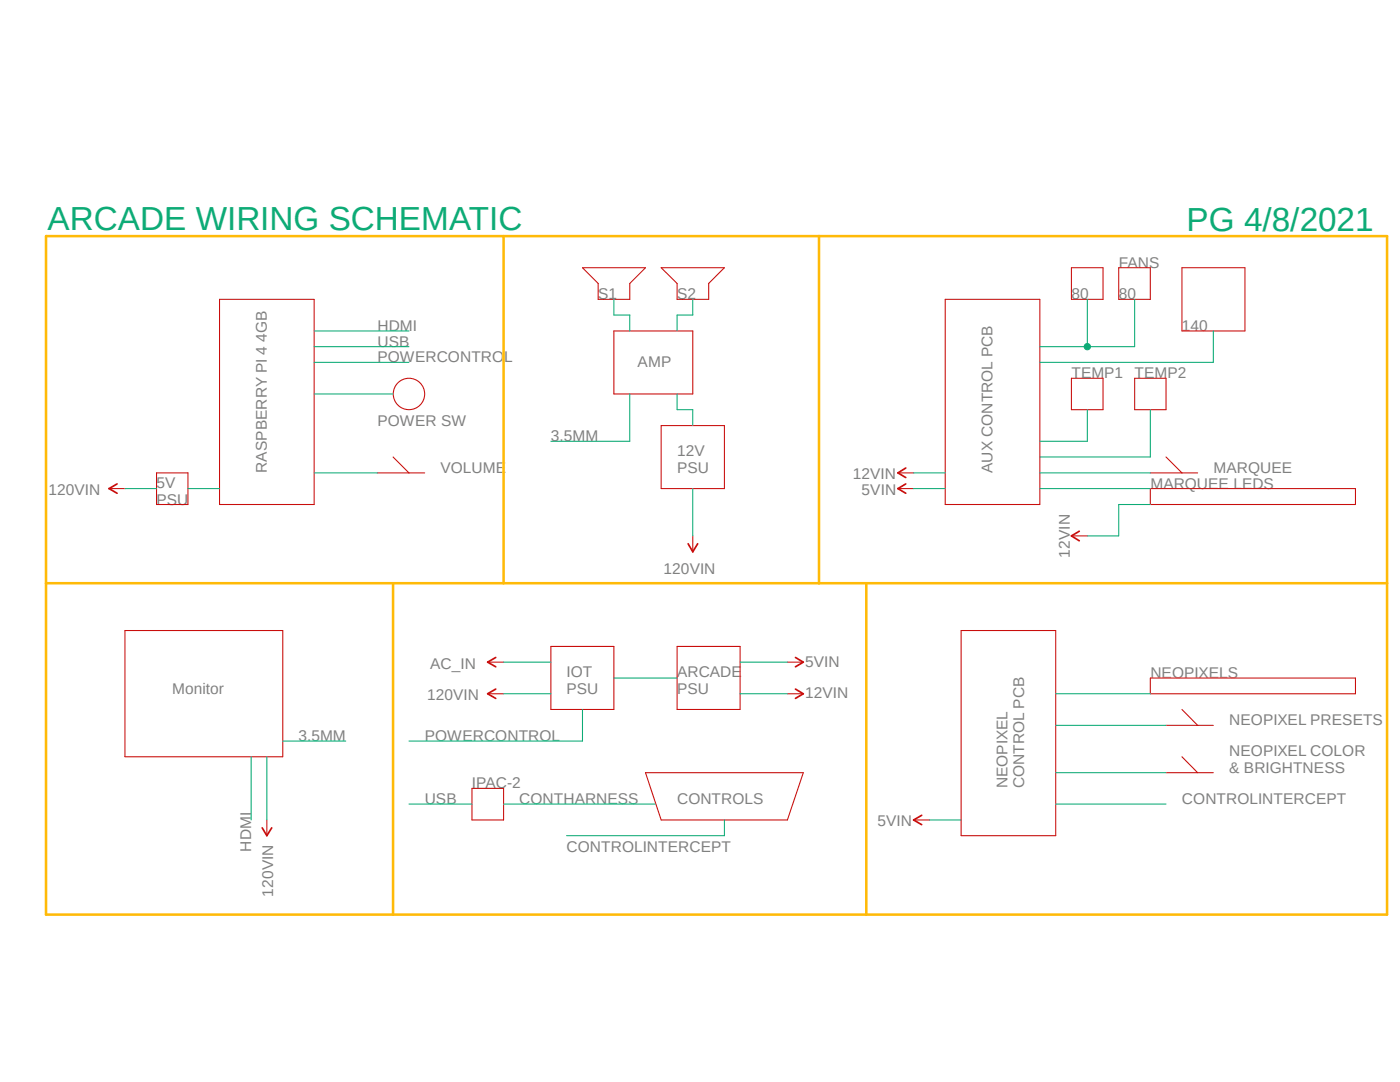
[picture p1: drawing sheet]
<?xml version="1.0" encoding="utf-8"?>
<!DOCTYPE eagle SYSTEM "eagle.dtd">
<!--
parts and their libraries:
SparkFun-PowerSymbols: Licensing: Creative Commons ShareAlike 4.0 International - https://creativecommons.org/licenses/by-sa/4.0
-->
<eagle version="9.6.2">
<drawing>
<settings>
<setting alwaysvectorfont="no"/>
<setting verticaltext="up"/>
</settings>
<grid distance="0.1" unitdist="inch" unit="inch" style="lines" multiple="1" display="no" altdistance="0.01" altunitdist="inch" altunit="inch"/>
<schematic xreflabel="%F%N/%S.%C%R" xrefpart="/%S.%C%R">
<libraries>
<library name="SparkFun-PowerSymbols">
<symbols>
<symbol name="VIN">
<wire x1="0.762" y1="1.27" x2="0" y2="2.54" width="0.254" layer="94"/>
<wire x1="0" y1="2.54" x2="-0.762" y2="1.27" width="0.254" layer="94"/>
<pin name="VIN" x="0" y="0" visible="off" length="short" direction="sup" rot="R90"/>
<text x="0" y="2.794" size="1.778" layer="96" align="bottom-center">&gt;VALUE</text>
</symbol>
</symbols>
<devicesets>
<deviceset name="VIN" prefix="SUPPLY">
<gates>
<gate name="G$1" symbol="VIN" x="0" y="0"/>
</gates>
<devices>
<device name="">
<technologies>
<technology name=""/>
</technologies>
</device>
</devices>
</deviceset>
</devicesets>
</library>
</libraries>
<attributes>
</attributes>
<variantdefs>
</variantdefs>
<classes>
<class number="0" name="default" width="0" drill="0">
</class>
</classes>
<parts>
<part name="SUPPLY1" library="SparkFun-PowerSymbols" deviceset="VIN" device="" value="12VIN"/>
<part name="SUPPLY2" library="SparkFun-PowerSymbols" deviceset="VIN" device="" value="12VIN"/>
<part name="SUPPLY3" library="SparkFun-PowerSymbols" deviceset="VIN" device="" value="5VIN"/>
<part name="SUPPLY4" library="SparkFun-PowerSymbols" deviceset="VIN" device="" value="5VIN"/>
<part name="SUPPLY5" library="SparkFun-PowerSymbols" deviceset="VIN" device="" value="5VIN"/>
<part name="SUPPLY6" library="SparkFun-PowerSymbols" deviceset="VIN" device="" value="12VIN"/>
<part name="SUPPLY7" library="SparkFun-PowerSymbols" deviceset="VIN" device="" value="AC_IN"/>
<part name="SUPPLY8" library="SparkFun-PowerSymbols" deviceset="VIN" device="" value="120VIN"/>
<part name="SUPPLY9" library="SparkFun-PowerSymbols" deviceset="VIN" device="" value="120VIN"/>
<part name="SUPPLY10" library="SparkFun-PowerSymbols" deviceset="VIN" device="" value="120VIN"/>
<part name="SUPPLY11" library="SparkFun-PowerSymbols" deviceset="VIN" device="" value="120VIN"/>
</parts>
<sheets>
<sheet>
<plain>
<wire x1="12.7" y1="45.72" x2="12.7" y2="25.4" width="0.1524" layer="94"/>
<wire x1="12.7" y1="25.4" x2="38.1" y2="25.4" width="0.1524" layer="94"/>
<wire x1="38.1" y1="25.4" x2="38.1" y2="45.72" width="0.1524" layer="94"/>
<wire x1="38.1" y1="45.72" x2="12.7" y2="45.72" width="0.1524" layer="94"/>
<wire x1="91.44" y1="93.98" x2="91.44" y2="83.82" width="0.1524" layer="94"/>
<wire x1="91.44" y1="83.82" x2="104.14" y2="83.82" width="0.1524" layer="94"/>
<wire x1="104.14" y1="83.82" x2="104.14" y2="93.98" width="0.1524" layer="94"/>
<wire x1="104.14" y1="93.98" x2="91.44" y2="93.98" width="0.1524" layer="94"/>
<wire x1="86.36" y1="104.14" x2="88.9" y2="101.6" width="0.1524" layer="94"/>
<wire x1="88.9" y1="101.6" x2="88.9" y2="99.06" width="0.1524" layer="94"/>
<wire x1="88.9" y1="99.06" x2="93.98" y2="99.06" width="0.1524" layer="94"/>
<wire x1="93.98" y1="99.06" x2="93.98" y2="101.6" width="0.1524" layer="94"/>
<wire x1="93.98" y1="101.6" x2="96.52" y2="104.14" width="0.1524" layer="94"/>
<wire x1="96.52" y1="104.14" x2="86.36" y2="104.14" width="0.1524" layer="94"/>
<wire x1="99.06" y1="104.14" x2="101.6" y2="101.6" width="0.1524" layer="94"/>
<wire x1="101.6" y1="101.6" x2="101.6" y2="99.06" width="0.1524" layer="94"/>
<wire x1="101.6" y1="99.06" x2="106.68" y2="99.06" width="0.1524" layer="94"/>
<wire x1="106.68" y1="99.06" x2="106.68" y2="101.6" width="0.1524" layer="94"/>
<wire x1="106.68" y1="101.6" x2="109.22" y2="104.14" width="0.1524" layer="94"/>
<wire x1="109.22" y1="104.14" x2="99.06" y2="104.14" width="0.1524" layer="94"/>
<wire x1="53.34" y1="71.12" x2="58.42" y2="71.12" width="0.1524" layer="94"/>
<wire x1="58.42" y1="71.12" x2="60.96" y2="71.12" width="0.1524" layer="94"/>
<wire x1="58.42" y1="71.12" x2="55.88" y2="73.66" width="0.1524" layer="94"/>
<wire x1="180.34" y1="30.48" x2="185.42" y2="30.48" width="0.1524" layer="94"/>
<wire x1="185.42" y1="30.48" x2="187.96" y2="30.48" width="0.1524" layer="94"/>
<wire x1="185.42" y1="30.48" x2="182.88" y2="33.02" width="0.1524" layer="94"/>
<wire x1="180.34" y1="22.86" x2="185.42" y2="22.86" width="0.1524" layer="94"/>
<wire x1="185.42" y1="22.86" x2="187.96" y2="22.86" width="0.1524" layer="94"/>
<wire x1="185.42" y1="22.86" x2="182.88" y2="25.4" width="0.1524" layer="94"/>
<wire x1="81.28" y1="43.18" x2="81.28" y2="33.02" width="0.1524" layer="94"/>
<wire x1="81.28" y1="33.02" x2="91.44" y2="33.02" width="0.1524" layer="94"/>
<wire x1="91.44" y1="33.02" x2="91.44" y2="43.18" width="0.1524" layer="94"/>
<wire x1="91.44" y1="43.18" x2="81.28" y2="43.18" width="0.1524" layer="94"/>
<text x="20.32" y="35.56" size="1.778" layer="95">Monitor</text>
<text x="88.9" y="99.06" size="1.778" layer="95">S1</text>
<text x="101.6" y="99.06" size="1.778" layer="95">S2</text>
<text x="95.25" y="88.138" size="1.778" layer="95">AMP</text>
<text x="83.82" y="35.56" size="1.778" layer="95">IOT
PSU</text>
<text x="35.56" y="71.12" size="1.778" layer="95" rot="R90">RASPBERRY PI 4 4GB</text>
<text x="190.5" y="22.86" size="1.778" layer="95">NEOPIXEL COLOR
&amp; BRIGHTNESS</text>
<text x="190.5" y="30.48" size="1.778" layer="95">NEOPIXEL PRESETS</text>
<text x="63.5" y="71.12" size="1.778" layer="95">VOLUME</text>
<wire x1="96.52" y1="22.86" x2="99.06" y2="15.24" width="0.1524" layer="94"/>
<wire x1="99.06" y1="15.24" x2="119.38" y2="15.24" width="0.1524" layer="94"/>
<wire x1="119.38" y1="15.24" x2="121.92" y2="22.86" width="0.1524" layer="94"/>
<wire x1="121.92" y1="22.86" x2="96.52" y2="22.86" width="0.1524" layer="94"/>
<text x="101.6" y="17.78" size="1.778" layer="95">CONTROLS</text>
<wire x1="68.58" y1="20.32" x2="68.58" y2="15.24" width="0.1524" layer="94"/>
<wire x1="68.58" y1="15.24" x2="73.66" y2="15.24" width="0.1524" layer="94"/>
<wire x1="73.66" y1="15.24" x2="73.66" y2="20.32" width="0.1524" layer="94"/>
<wire x1="73.66" y1="20.32" x2="68.58" y2="20.32" width="0.1524" layer="94"/>
<text x="68.58" y="20.32" size="1.778" layer="95">IPAC-2</text>
<wire x1="177.8" y1="38.1" x2="177.8" y2="35.56" width="0.1524" layer="94"/>
<wire x1="177.8" y1="35.56" x2="210.82" y2="35.56" width="0.1524" layer="94"/>
<wire x1="210.82" y1="35.56" x2="210.82" y2="38.1" width="0.1524" layer="94"/>
<wire x1="210.82" y1="38.1" x2="177.8" y2="38.1" width="0.1524" layer="94"/>
<text x="177.8" y="38.1" size="1.778" layer="95">NEOPIXELS</text>
<circle x="58.42" y="83.82" radius="2.54" width="0.1524" layer="94"/>
<text x="53.34" y="78.74" size="1.778" layer="95">POWER SW</text>
<wire x1="99.06" y1="78.74" x2="99.06" y2="68.58" width="0.1524" layer="94"/>
<wire x1="99.06" y1="68.58" x2="109.22" y2="68.58" width="0.1524" layer="94"/>
<wire x1="109.22" y1="68.58" x2="109.22" y2="78.74" width="0.1524" layer="94"/>
<wire x1="109.22" y1="78.74" x2="99.06" y2="78.74" width="0.1524" layer="94"/>
<text x="101.6" y="71.12" size="1.778" layer="95">12V
PSU</text>
<wire x1="101.6" y1="43.18" x2="101.6" y2="33.02" width="0.1524" layer="94"/>
<wire x1="101.6" y1="33.02" x2="111.76" y2="33.02" width="0.1524" layer="94"/>
<wire x1="111.76" y1="33.02" x2="111.76" y2="43.18" width="0.1524" layer="94"/>
<wire x1="111.76" y1="43.18" x2="101.6" y2="43.18" width="0.1524" layer="94"/>
<text x="101.6" y="35.56" size="1.778" layer="95">ARCADE
PSU</text>
<wire x1="165.1" y1="86.36" x2="165.1" y2="81.28" width="0.1524" layer="94"/>
<wire x1="165.1" y1="81.28" x2="170.18" y2="81.28" width="0.1524" layer="94"/>
<wire x1="170.18" y1="81.28" x2="170.18" y2="86.36" width="0.1524" layer="94"/>
<wire x1="170.18" y1="86.36" x2="165.1" y2="86.36" width="0.1524" layer="94"/>
<wire x1="175.26" y1="86.36" x2="175.26" y2="81.28" width="0.1524" layer="94"/>
<wire x1="175.26" y1="81.28" x2="180.34" y2="81.28" width="0.1524" layer="94"/>
<wire x1="180.34" y1="81.28" x2="180.34" y2="86.36" width="0.1524" layer="94"/>
<wire x1="180.34" y1="86.36" x2="175.26" y2="86.36" width="0.1524" layer="94"/>
<wire x1="165.1" y1="104.14" x2="165.1" y2="99.06" width="0.1524" layer="94"/>
<wire x1="165.1" y1="99.06" x2="170.18" y2="99.06" width="0.1524" layer="94"/>
<wire x1="170.18" y1="99.06" x2="170.18" y2="104.14" width="0.1524" layer="94"/>
<wire x1="170.18" y1="104.14" x2="165.1" y2="104.14" width="0.1524" layer="94"/>
<wire x1="172.72" y1="104.14" x2="172.72" y2="99.06" width="0.1524" layer="94"/>
<wire x1="172.72" y1="99.06" x2="177.8" y2="99.06" width="0.1524" layer="94"/>
<wire x1="177.8" y1="99.06" x2="177.8" y2="104.14" width="0.1524" layer="94"/>
<wire x1="177.8" y1="104.14" x2="172.72" y2="104.14" width="0.1524" layer="94"/>
<wire x1="182.88" y1="104.14" x2="182.88" y2="93.98" width="0.1524" layer="94"/>
<wire x1="182.88" y1="93.98" x2="193.04" y2="93.98" width="0.1524" layer="94"/>
<wire x1="193.04" y1="93.98" x2="193.04" y2="104.14" width="0.1524" layer="94"/>
<wire x1="193.04" y1="104.14" x2="182.88" y2="104.14" width="0.1524" layer="94"/>
<wire x1="144.78" y1="99.06" x2="144.78" y2="66.04" width="0.1524" layer="94"/>
<wire x1="144.78" y1="66.04" x2="160.02" y2="66.04" width="0.1524" layer="94"/>
<wire x1="160.02" y1="66.04" x2="160.02" y2="99.06" width="0.1524" layer="94"/>
<wire x1="160.02" y1="99.06" x2="144.78" y2="99.06" width="0.1524" layer="94"/>
<wire x1="177.8" y1="71.12" x2="182.88" y2="71.12" width="0.1524" layer="94"/>
<wire x1="182.88" y1="71.12" x2="185.42" y2="71.12" width="0.1524" layer="94"/>
<wire x1="182.88" y1="71.12" x2="180.34" y2="73.66" width="0.1524" layer="94"/>
<text x="165.1" y="86.36" size="1.778" layer="95">TEMP1</text>
<text x="175.26" y="86.36" size="1.778" layer="95">TEMP2</text>
<text x="165.1" y="99.06" size="1.778" layer="95">80</text>
<text x="172.72" y="99.06" size="1.778" layer="95">80</text>
<text x="182.88" y="93.98" size="1.778" layer="95">140</text>
<text x="172.72" y="104.14" size="1.778" layer="95">FANS</text>
<text x="152.4" y="71.12" size="1.778" layer="95" rot="R90">AUX CONTROL PCB</text>
<text x="187.96" y="71.12" size="1.778" layer="95">MARQUEE</text>
<wire x1="177.8" y1="68.58" x2="177.8" y2="66.04" width="0.1524" layer="94"/>
<wire x1="177.8" y1="66.04" x2="210.82" y2="66.04" width="0.1524" layer="94"/>
<wire x1="210.82" y1="66.04" x2="210.82" y2="68.58" width="0.1524" layer="94"/>
<wire x1="210.82" y1="68.58" x2="177.8" y2="68.58" width="0.1524" layer="94"/>
<text x="177.8" y="68.58" size="1.778" layer="95">MARQUEE LEDS</text>
<wire x1="147.32" y1="45.72" x2="147.32" y2="12.7" width="0.1524" layer="94"/>
<wire x1="147.32" y1="12.7" x2="162.56" y2="12.7" width="0.1524" layer="94"/>
<wire x1="162.56" y1="12.7" x2="162.56" y2="45.72" width="0.1524" layer="94"/>
<wire x1="162.56" y1="45.72" x2="147.32" y2="45.72" width="0.1524" layer="94"/>
<text x="157.48" y="20.32" size="1.778" layer="95" rot="R90">NEOPIXEL
CONTROL PCB</text>
<wire x1="27.94" y1="99.06" x2="27.94" y2="66.04" width="0.1524" layer="94"/>
<wire x1="27.94" y1="66.04" x2="43.18" y2="66.04" width="0.1524" layer="94"/>
<wire x1="43.18" y1="66.04" x2="43.18" y2="99.06" width="0.1524" layer="94"/>
<wire x1="43.18" y1="99.06" x2="27.94" y2="99.06" width="0.1524" layer="94"/>
<wire x1="17.78" y1="66.04" x2="22.86" y2="66.04" width="0.1524" layer="94"/>
<wire x1="22.86" y1="66.04" x2="22.86" y2="71.12" width="0.1524" layer="94"/>
<wire x1="22.86" y1="71.12" x2="17.78" y2="71.12" width="0.1524" layer="94"/>
<wire x1="17.78" y1="71.12" x2="17.78" y2="66.04" width="0.1524" layer="94"/>
<text x="17.78" y="66.04" size="1.778" layer="95">5V
PSU</text>
<wire x1="215.9" y1="109.22" x2="124.46" y2="109.22" width="0.4064" layer="90"/>
<wire x1="124.46" y1="109.22" x2="73.66" y2="109.22" width="0.4064" layer="90"/>
<wire x1="73.66" y1="109.22" x2="0" y2="109.22" width="0.4064" layer="90"/>
<wire x1="0" y1="109.22" x2="0" y2="53.34" width="0.4064" layer="90"/>
<wire x1="0" y1="53.34" x2="0" y2="0" width="0.4064" layer="90"/>
<wire x1="0" y1="0" x2="55.88" y2="0" width="0.4064" layer="90"/>
<wire x1="55.88" y1="0" x2="132.08" y2="0" width="0.4064" layer="90"/>
<wire x1="132.08" y1="0" x2="215.9" y2="0" width="0.4064" layer="90"/>
<wire x1="215.9" y1="0" x2="215.9" y2="53.34" width="0.4064" layer="90"/>
<wire x1="215.9" y1="109.22" x2="215.9" y2="53.34" width="0.4064" layer="90"/>
<wire x1="215.9" y1="53.34" x2="132.08" y2="53.34" width="0.4064" layer="90"/>
<wire x1="132.08" y1="53.34" x2="124.46" y2="53.34" width="0.4064" layer="90"/>
<wire x1="124.46" y1="53.34" x2="73.66" y2="53.34" width="0.4064" layer="90"/>
<wire x1="73.66" y1="53.34" x2="55.88" y2="53.34" width="0.4064" layer="90"/>
<wire x1="55.88" y1="53.34" x2="0" y2="53.34" width="0.4064" layer="90"/>
<wire x1="124.46" y1="109.22" x2="124.46" y2="53.34" width="0.4064" layer="90"/>
<wire x1="73.66" y1="109.22" x2="73.66" y2="53.34" width="0.4064" layer="90"/>
<wire x1="55.88" y1="53.34" x2="55.88" y2="0" width="0.4064" layer="90"/>
<wire x1="132.08" y1="53.34" x2="132.08" y2="0" width="0.4064" layer="90"/>
<text x="0.254" y="110.236" size="3.81" layer="91">ARCADE WIRING SCHEMATIC</text>
<text x="183.642" y="109.982" size="3.81" layer="91">PG 4/8/2021</text>
</plain>
<instances>
<instance part="SUPPLY1" gate="G$1" x="167.64" y="60.96" smashed="yes" rot="R90">
<attribute name="VALUE" x="164.846" y="60.96" size="1.778" layer="96" rot="R90" align="bottom-center"/>
</instance>
<instance part="SUPPLY2" gate="G$1" x="139.7" y="71.12" smashed="yes" rot="R90">
<attribute name="VALUE" x="133.35" y="71.882" size="1.778" layer="96" rot="R180" align="bottom-center"/>
</instance>
<instance part="SUPPLY3" gate="G$1" x="139.7" y="68.58" smashed="yes" rot="R90">
<attribute name="VALUE" x="134.112" y="69.342" size="1.778" layer="96" rot="R180" align="bottom-center"/>
</instance>
<instance part="SUPPLY4" gate="G$1" x="142.24" y="15.24" smashed="yes" rot="R90">
<attribute name="VALUE" x="136.652" y="16.002" size="1.778" layer="96" rot="R180" align="bottom-center"/>
</instance>
<instance part="SUPPLY5" gate="G$1" x="119.38" y="40.64" smashed="yes" rot="R270">
<attribute name="VALUE" x="124.968" y="39.878" size="1.778" layer="96" align="bottom-center"/>
</instance>
<instance part="SUPPLY6" gate="G$1" x="119.38" y="35.56" smashed="yes" rot="R270">
<attribute name="VALUE" x="125.73" y="34.798" size="1.778" layer="96" align="bottom-center"/>
</instance>
<instance part="SUPPLY7" gate="G$1" x="73.66" y="40.64" smashed="yes" rot="R90">
<attribute name="VALUE" x="65.532" y="41.402" size="1.778" layer="96" rot="R180" align="bottom-center"/>
</instance>
<instance part="SUPPLY8" gate="G$1" x="73.66" y="35.56" smashed="yes" rot="R90">
<attribute name="VALUE" x="65.532" y="36.322" size="1.778" layer="96" rot="R180" align="bottom-center"/>
</instance>
<instance part="SUPPLY9" gate="G$1" x="104.14" y="60.96" smashed="yes" rot="R180">
<attribute name="VALUE" x="103.632" y="56.642" size="1.778" layer="96" rot="R180" align="bottom-center"/>
</instance>
<instance part="SUPPLY10" gate="G$1" x="35.56" y="15.24" smashed="yes" rot="R180">
<attribute name="VALUE" x="34.798" y="7.112" size="1.778" layer="96" rot="R270" align="bottom-center"/>
</instance>
<instance part="SUPPLY11" gate="G$1" x="12.7" y="68.58" smashed="yes" rot="R90">
<attribute name="VALUE" x="4.572" y="69.342" size="1.778" layer="96" rot="R180" align="bottom-center"/>
</instance>
</instances>
<busses>
</busses>
<nets>
<net name="POWERCONTROL" class="0">
<segment>
<wire x1="86.36" y1="33.02" x2="86.36" y2="27.94" width="0.1524" layer="91"/>
<label x="60.96" y="27.94" size="1.778" layer="95"/>
<wire x1="86.36" y1="27.94" x2="58.42" y2="27.94" width="0.1524" layer="91"/>
</segment>
<segment>
<wire x1="43.18" y1="88.9" x2="58.42" y2="88.9" width="0.1524" layer="91"/>
<label x="53.34" y="88.9" size="1.778" layer="95"/>
</segment>
</net>
<net name="CONTHARNESS" class="0">
<segment>
<wire x1="98.044" y1="17.78" x2="73.66" y2="17.78" width="0.1524" layer="91"/>
<label x="76.2" y="17.78" size="1.778" layer="95"/>
</segment>
</net>
<net name="USB" class="0">
<segment>
<wire x1="68.58" y1="17.78" x2="58.42" y2="17.78" width="0.1524" layer="91"/>
<label x="60.96" y="17.78" size="1.778" layer="95"/>
</segment>
<segment>
<wire x1="43.18" y1="91.44" x2="58.42" y2="91.44" width="0.1524" layer="91"/>
<label x="53.34" y="91.44" size="1.778" layer="95"/>
</segment>
</net>
<net name="HDMI" class="0">
<segment>
<wire x1="33.02" y1="25.4" x2="33.02" y2="15.24" width="0.1524" layer="91"/>
<label x="33.02" y="10.16" size="1.778" layer="95" rot="R90"/>
</segment>
<segment>
<wire x1="43.18" y1="93.98" x2="58.42" y2="93.98" width="0.1524" layer="91"/>
<label x="53.34" y="93.98" size="1.778" layer="95"/>
</segment>
</net>
<net name="T1DATA" class="0">
<segment>
<wire x1="167.64" y1="81.28" x2="167.64" y2="76.2" width="0.1524" layer="91"/>
<wire x1="167.64" y1="76.2" x2="160.02" y2="76.2" width="0.1524" layer="91"/>
</segment>
</net>
<net name="T2DATA" class="0">
<segment>
<wire x1="177.8" y1="81.28" x2="177.8" y2="73.66" width="0.1524" layer="91"/>
<wire x1="177.8" y1="73.66" x2="160.02" y2="73.66" width="0.1524" layer="91"/>
</segment>
</net>
<net name="MARQUEESW" class="0">
<segment>
<wire x1="177.8" y1="71.12" x2="160.02" y2="71.12" width="0.1524" layer="91"/>
</segment>
</net>
<net name="MARQUEEPWM" class="0">
<segment>
<wire x1="177.8" y1="68.58" x2="160.02" y2="68.58" width="0.1524" layer="91"/>
</segment>
</net>
<net name="NEOPDATA" class="0">
<segment>
<wire x1="177.8" y1="35.56" x2="162.56" y2="35.56" width="0.1524" layer="91"/>
</segment>
</net>
<net name="CONTROLINTERCEPT" class="0">
<segment>
<wire x1="109.22" y1="12.7" x2="83.82" y2="12.7" width="0.1524" layer="91"/>
<label x="83.82" y="10.16" size="1.778" layer="95"/>
<label x="182.88" y="17.78" size="1.778" layer="95"/>
<wire x1="109.22" y1="12.7" x2="109.22" y2="15.24" width="0.1524" layer="91"/>
</segment>
</net>
<net name="VIN" class="0">
<segment>
<wire x1="177.8" y1="66.04" x2="172.72" y2="66.04" width="0.1524" layer="91"/>
<wire x1="172.72" y1="66.04" x2="172.72" y2="60.96" width="0.1524" layer="91"/>
<wire x1="172.72" y1="60.96" x2="167.64" y2="60.96" width="0.1524" layer="91"/>
<pinref part="SUPPLY1" gate="G$1" pin="VIN"/>
</segment>
<segment>
<wire x1="144.78" y1="68.58" x2="139.7" y2="68.58" width="0.1524" layer="91"/>
<pinref part="SUPPLY3" gate="G$1" pin="VIN"/>
</segment>
<segment>
<pinref part="SUPPLY2" gate="G$1" pin="VIN"/>
<wire x1="139.7" y1="71.12" x2="144.78" y2="71.12" width="0.1524" layer="91"/>
</segment>
<segment>
<wire x1="147.32" y1="15.24" x2="142.24" y2="15.24" width="0.1524" layer="91"/>
<pinref part="SUPPLY4" gate="G$1" pin="VIN"/>
</segment>
<segment>
<wire x1="111.76" y1="40.64" x2="119.38" y2="40.64" width="0.1524" layer="91"/>
<pinref part="SUPPLY5" gate="G$1" pin="VIN"/>
</segment>
<segment>
<wire x1="111.76" y1="35.56" x2="119.38" y2="35.56" width="0.1524" layer="91"/>
<pinref part="SUPPLY6" gate="G$1" pin="VIN"/>
</segment>
<segment>
<wire x1="81.28" y1="40.64" x2="73.66" y2="40.64" width="0.1524" layer="91"/>
<pinref part="SUPPLY7" gate="G$1" pin="VIN"/>
</segment>
<segment>
<wire x1="81.28" y1="35.56" x2="73.66" y2="35.56" width="0.1524" layer="91"/>
<pinref part="SUPPLY8" gate="G$1" pin="VIN"/>
</segment>
<segment>
<wire x1="104.14" y1="68.58" x2="104.14" y2="60.96" width="0.1524" layer="91"/>
<pinref part="SUPPLY9" gate="G$1" pin="VIN"/>
</segment>
<segment>
<wire x1="35.56" y1="25.4" x2="35.56" y2="15.24" width="0.1524" layer="91"/>
<pinref part="SUPPLY10" gate="G$1" pin="VIN"/>
</segment>
<segment>
<wire x1="17.78" y1="68.58" x2="12.7" y2="68.58" width="0.1524" layer="91"/>
<pinref part="SUPPLY11" gate="G$1" pin="VIN"/>
</segment>
</net>
<net name="N$4" class="0">
<segment>
<wire x1="160.02" y1="88.9" x2="187.96" y2="88.9" width="0.1524" layer="91"/>
<wire x1="187.96" y1="88.9" x2="187.96" y2="93.98" width="0.1524" layer="91"/>
</segment>
</net>
<net name="N$7" class="0">
<segment>
<wire x1="160.02" y1="91.44" x2="167.64" y2="91.44" width="0.1524" layer="91"/>
<wire x1="167.64" y1="91.44" x2="175.26" y2="91.44" width="0.1524" layer="91"/>
<wire x1="175.26" y1="91.44" x2="175.26" y2="99.06" width="0.1524" layer="91"/>
<wire x1="167.64" y1="91.44" x2="167.64" y2="99.06" width="0.1524" layer="91"/>
<junction x="167.64" y="91.44"/>
</segment>
</net>
<net name="N$9" class="0">
<segment>
<wire x1="180.34" y1="30.48" x2="162.56" y2="30.48" width="0.1524" layer="91"/>
</segment>
</net>
<net name="N$10" class="0">
<segment>
<wire x1="180.34" y1="22.86" x2="162.56" y2="22.86" width="0.1524" layer="91"/>
</segment>
</net>
<net name="N$11" class="0">
<segment>
<wire x1="162.56" y1="17.78" x2="180.34" y2="17.78" width="0.1524" layer="91"/>
</segment>
</net>
<net name="N$5" class="0">
<segment>
<wire x1="101.6" y1="38.1" x2="91.44" y2="38.1" width="0.1524" layer="91"/>
</segment>
</net>
<net name="N$1" class="0">
<segment>
<wire x1="91.44" y1="99.06" x2="91.44" y2="96.52" width="0.1524" layer="91"/>
<wire x1="91.44" y1="96.52" x2="93.98" y2="96.52" width="0.1524" layer="91"/>
<wire x1="93.98" y1="96.52" x2="93.98" y2="93.98" width="0.1524" layer="91"/>
</segment>
</net>
<net name="N$2" class="0">
<segment>
<wire x1="104.14" y1="99.06" x2="104.14" y2="96.52" width="0.1524" layer="91"/>
<wire x1="104.14" y1="96.52" x2="101.6" y2="96.52" width="0.1524" layer="91"/>
<wire x1="101.6" y1="96.52" x2="101.6" y2="93.98" width="0.1524" layer="91"/>
</segment>
</net>
<net name="N$8" class="0">
<segment>
<wire x1="101.6" y1="83.82" x2="101.6" y2="81.28" width="0.1524" layer="91"/>
<wire x1="101.6" y1="81.28" x2="104.14" y2="81.28" width="0.1524" layer="91"/>
<wire x1="104.14" y1="81.28" x2="104.14" y2="78.74" width="0.1524" layer="91"/>
</segment>
</net>
<net name="3.5MM" class="0">
<segment>
<wire x1="93.98" y1="83.82" x2="93.98" y2="76.2" width="0.1524" layer="91"/>
<wire x1="93.98" y1="76.2" x2="81.28" y2="76.2" width="0.1524" layer="91"/>
<label x="81.28" y="76.2" size="1.778" layer="95"/>
</segment>
<segment>
<label x="40.64" y="27.94" size="1.778" layer="95"/>
<wire x1="38.1" y1="27.94" x2="48.26" y2="27.94" width="0.1524" layer="91"/>
</segment>
</net>
<net name="N$3" class="0">
<segment>
<wire x1="27.94" y1="68.58" x2="22.86" y2="68.58" width="0.1524" layer="91"/>
</segment>
</net>
<net name="N$6" class="0">
<segment>
<wire x1="53.34" y1="71.12" x2="43.18" y2="71.12" width="0.1524" layer="91"/>
</segment>
</net>
<net name="N$12" class="0">
<segment>
<wire x1="55.88" y1="83.82" x2="43.18" y2="83.82" width="0.1524" layer="91"/>
</segment>
</net>
</nets>
</sheet>
</sheets>
</schematic>
</drawing>
<compatibility>
<note version="6.3" minversion="6.2.2" severity="warning">
Since Version 6.2.2 text objects can contain more than one line,
which will not be processed correctly with this version.
</note>
<note version="8.2" severity="warning">
Since Version 8.2, EAGLE supports online libraries. The ids
of those online libraries will not be understood (or retained)
with this version.
</note>
<note version="8.3" severity="warning">
Since Version 8.3, EAGLE supports URNs for individual library
assets (packages, symbols, and devices). The URNs of those assets
will not be understood (or retained) with this version.
</note>
</compatibility>
</eagle>
